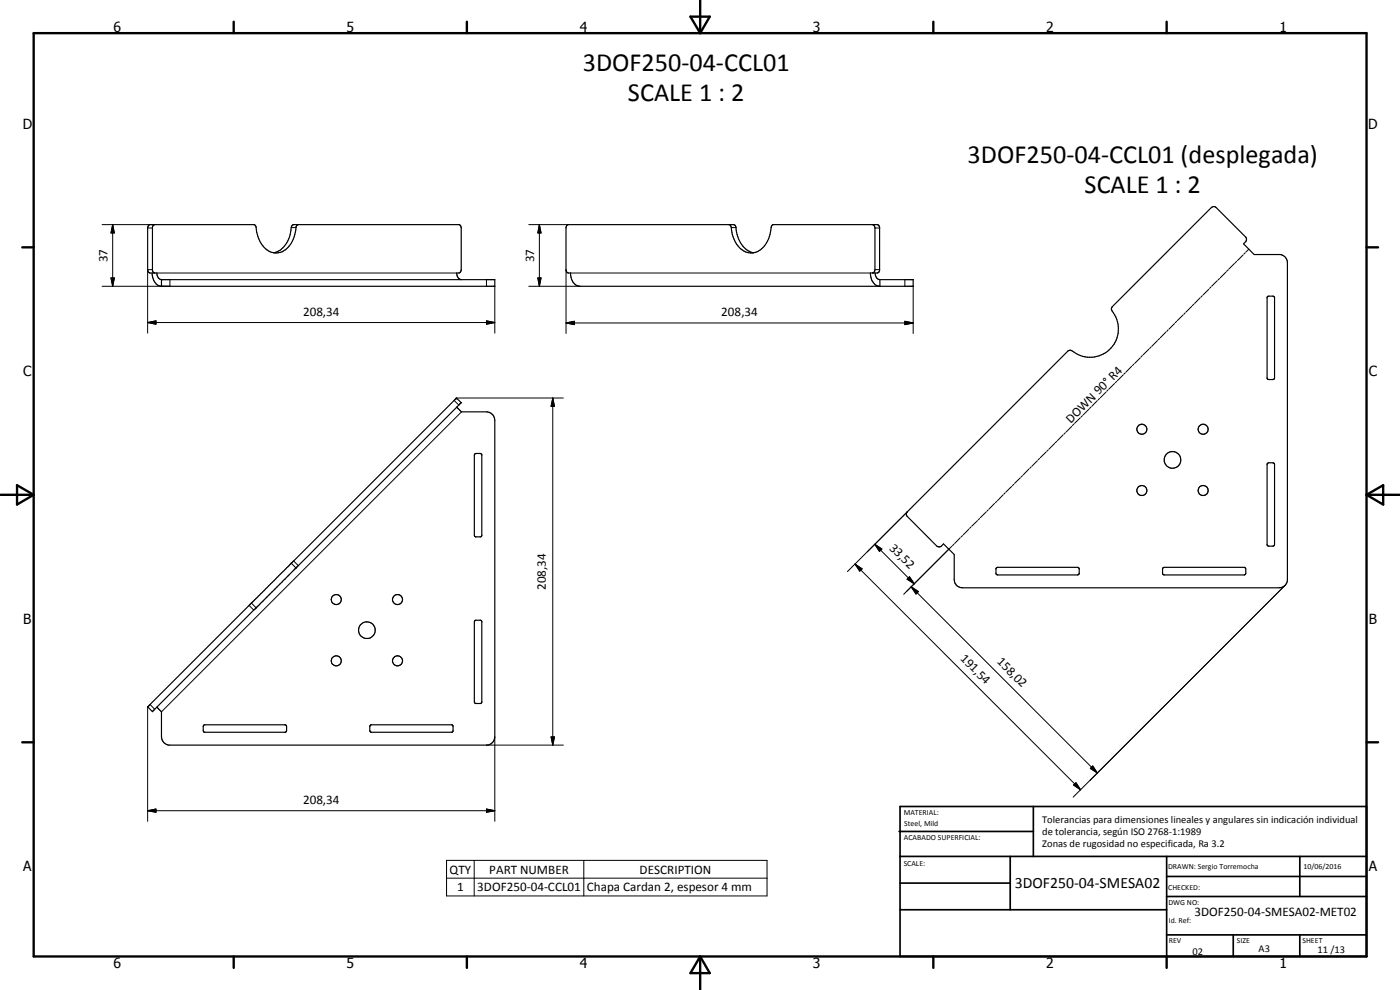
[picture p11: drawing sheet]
<svg xmlns="http://www.w3.org/2000/svg" width="420mm" height="297mm" viewBox="0 0 420 297" stroke-linecap="round" stroke-linejoin="round" font-family="sans-serif">
<g fill="none" stroke="#000" stroke-width=".35">
<path d="M46.4 67.4l-.4 .2-.2 .6v13l.2 .5 .4 .2M82.2 75.9a7.5 7.5 0 0 0 5.1-6.9l.2-1.1 .6-.5h49.8l.3 .4 .2 .6v12.5l-.3 .8-1 .2 .5 1.5 .9 .5M89.5 67.4l-.6 .5a8.7 8.7 0 0 1-4.8 7.8 5.5 5.5 0 0 1-6.4-4l-.7-2-.1-1.6-.2-.5-.6-.2-31.4 .1-.4 .9v12.5l.2 .6 .4 .4h2.2a1.75 1.75 0 0 0 1.4 2M218.8 67.4l.6 .5a8.7 8.7 0 0 0 4.8 7.8 5.7 5.7 0 0 0 6.5-4l.8-3.6 .1-.5 .5-.2 31.5 .1 .4 .7v13l-.6 .7h-2.2a3.5 3.5 0 0 0 2.9 4v-2M226.1 75.9a7.9 7.9 0 0 1-5.3-7.8l-.6-.7-49.9 .1-.4 .7v13l.4 .6 .9 .1a3.5 3.5 0 0 0 2.9 4h100v-2h-10M261.9 67.4l.5 .4 .2 .6v12.5l-.2 .6-.5 .4M45.7 81.9a3.6 3.6 0 0 0 2.8 4M48.5 83.9h100v2h-100M48.5 83.9v2M262.6 81.9a1.74 1.74 0 0 0 1.5 2M333.8 92l30.1-30h.7l.4 .3 8.8 8.8 .2 1.1-.8 1 3.2 3.2h7.8a2.54 2.54 0 0 1 2.2 2.1v95.7a2.49 2.49 0 0 1-2.5 2.2h-95a2.44 2.44 0 0 1-2.5-2.5v-7.5l-3.2-3.2-1 .8-1.1-.2-9-9-.1-.5 .1-.6 48.4-48.3 .9-.3a8.6 8.6 0 0 0 11.8-.4 8.6 8.6 0 0 0 .4-11.8zM380.4 88.9h1.6l.5 .5v24l-.5 .5h-1.2l-.5-.4v-24.3z"/>
<path d="M137.1 122.2h.1M137.1 122.2l1.4 1.4h7.5a2.55 2.55 0 0 1 2.5 2.5v95a2.58 2.58 0 0 1-2.2 2.5h-95.7a2.58 2.58 0 0 1-2.1-2.5v-7.5l-1.4-1.4M142.4 136.3l.5-.2h1.2l.5 .3v24.3l-.3 .4h-1.6l-.3-.5zM380.4 139.1l.4-.2h1.2l.5 .5v24l-.5 .5h-1.2l-.5-.4zM299 170.4l.4-.2h24l.5 .4v1.5l-.5 .4h-24l-.5-.4zM349 170.4l.4-.2h24l.5 .5v1.3l-.5 .5h-24l-.5-.4zM76.9 182.4h.1M76.9 182.4l-31.1 31.1-1.5-1.4M76.9 182.4l61.5-61.6-1.4-1.4-92.6 92.7M142.4 186.3l.3-.2h1.6l.3 .3v24.3l-.3 .4h-1.6l-.3-.5zM44.3 212.1h.1M61.1 217.7l.2-.2h24.3l.4 .5v1.2l-.4 .5h-24.3l-.3-.5z"/>
<path d="M111.1 217.7l.2-.2h24.4l.3 .3v1.6l-.3 .3h-24.4l-.3-.5z"/>
<circle cx="342.7" cy="128.8" r="1.51"/>
<circle cx="351.9" cy="138" r="2.5"/>
<circle cx="361.1" cy="128.8" r="1.51"/>
<circle cx="342.7" cy="147.2" r="1.51"/>
<circle cx="361.1" cy="147.2" r="1.49"/>
<circle cx="100.9" cy="179.9" r="1.49"/>
<circle cx="119.3" cy="179.9" r="1.51"/>
<circle cx="100.9" cy="198.3" r="1.51"/>
<circle cx="110.1" cy="189.1" r="2.52"/>
<circle cx="119.3" cy="198.3" r="1.51"/>
</g>
<g fill="none" stroke="#000" stroke-width=".3">
<path d="M30.6 67.4h15.8M33.8 67.4l.5 2.5h-1zM33.8 67.4v18.5M44.3 68.4h1.5M87.4 68.3h1.4M158.7 67.4h11.9M161.9 67.4l.5 2.5h-1zM161.9 67.4v18.5M219.5 68.3h1.4M262.6 68.4h1.4M370.5 79l-1.7 1.8M371.1 78.4l-.4 .5"/>
<path d="M373.1 76.5l-1.7 1.7M373.7 75.9l-.4 .3M374.8 74.8l-.9 .8M33.3 83.4h1l-.5 2.5zM44.3 96.8l2.5-.5v1zM44.3 96.8h104.2M45.8 80.9h-1.5v19M47.1 81.9h90M51 83.9v2h-20.4M146 96.3l2.5 .5-2.5 .5zM146 83.9v2M148.5 85.9v14"/>
<path d="M158.7 85.9h15.4M161.4 83.4h1l-.5 2.5zM169.9 96.9l2.5-.5v1zM169.9 96.9h104.2M169.9 80.9v19.2M171.2 81.9h90M262.6 80.9h1.4M271.6 96.4l2.5 .5-2.5 .5zM271.6 83.9v2M274.1 85.9v14.2M349.9 99.6l-1.7 1.7M350.6 99l-.4 .4"/>
<path d="M352.5 97.1l-1.7 1.7M353.1 96.4l-.4 .4M355.1 94.5l-1.8 1.7M355.7 93.9l-.4 .4M357.7 91.9l-1.8 1.7M358.3 91.3l-.5 .4M360.2 89.3l-1.7 1.8M360.8 88.7l-.4 .5M362.8 86.8l-1.7 1.7M363.4 86.1l-.4 .4M365.3 84.2l-1.7 1.7M366 83.6l-.4 .4"/>
<path d="M367.9 81.6l-1.7 1.8M368.6 81l-.5 .4M137 119.4h32.1M165.9 119.4l.5 2.5h-1zM165.9 119.4v104.2M330 119.5l-.4 .5M331.9 117.6l-1.7 1.7M332.6 117l-.5 .4M334.5 115.1l-1.7 1.7M335.1 114.4l-.4 .5M337.1 112.5l-1.7 1.7M337.7 111.8l-.4 .5"/>
<path d="M339.6 109.9l-1.7 1.7M340.3 109.3l-.4 .4M342.2 107.4l-1.7 1.7M342.8 106.7l-.4 .4M344.8 104.8l-1.7 1.7M345.4 104.1l-.4 .5M347.4 102.2l-1.8 1.7M348 101.6l-.5 .4M136.3 120.1l1.4 1.4M138.5 123.6l-90 90M311.4 138.2l-1.7 1.7M312 137.5l-.4 .5"/>
<path d="M313.9 135.6l-1.7 1.7M314.6 135l-.5 .4M316.5 133.1l-1.7 1.7M317.1 132.4l-.4 .4M319.1 130.5l-1.7 1.7M319.7 129.8l-.4 .5M321.6 127.9l-1.7 1.7M322.3 127.3l-.5 .4M324.2 125.3l-1.7 1.7M324.9 124.7l-.5 .4M326.8 122.8l-1.7 1.7M327.4 122.1l-.4 .5"/>
<path d="M329.3 120.2l-1.7 1.7M272.3 153.5l-18 18M290.8 158.7l-1.7 1.8M291.4 158.1l-.4 .4M293.4 156.2l-1.8 1.7M294 155.6l-.4 .4M295.9 153.6l-1.7 1.7M296.6 153l-.4 .4M298.5 151l-1.7 1.8M299.2 150.4l-.5 .4M301.1 148.5l-1.7 1.7M301.7 147.8l-.4 .5"/>
<path d="M303.6 145.9l-1.7 1.7M304.3 145.3l-.4 .4M306.2 143.3l-1.7 1.7M306.9 142.7l-.5 .4M308.8 140.8l-1.7 1.7M309.4 140.1l-.4 .4M87.4 169l1.4 1.4M88.1 168.3l1.4 1.4M256.6 169.2l2.1 1.5-.7 .7zM256.6 169.2l67.7 67.8M262.5 163.3l2.2 1.4-.8 .7zM262.5 163.3l11.9 11.9"/>
<path d="M272.2 173.8l.8-.7 1.4 2.1zM273 173.1l1.4 2.1-2.2-1.4zM273.5 176.1l2.1 1.4-.7 .7zM273.5 176.1l55.8 55.8M285.7 163.9l-14.5 14.4M286.3 163.3l-.4 .4M288.2 161.3l-1.7 1.8M288.9 160.7l-.5 .4M385.6 175.6l-63.5 63.6M74.7 181.7l1.4 1.3M75.5 181l1.4 1.4M44.3 212.1v34.3"/>
<path d="M45 211.4l1.4 1.4M146 223.6h23.1M148.5 221.1v25.3M165.4 221.1h1l-.5 2.5zM322.2 235.5l.7-.6 1.4 2.1zM327.2 230.5l.7-.7 1.4 2.1zM327.9 229.8l1.4 2.1-2.1-1.4zM44.3 243.2l2.5-.5v1zM44.3 243.2h104.2M134 258.1h96.2v10.7h-96.2zM142.3 258.1v10.7M146 242.7l2.5 .5-2.5 .5z"/>
<path d="M175.2 258.1v10.7M134 263.5h96.2"/>
</g>
<circle cx="137" cy="119.4" r=".18" fill="#000"/>
<g fill="none" stroke="#000" stroke-width=".71">
<path d="M10.1 9.9h400v277.1h-400zM70.1 6.5v3.4M140.1 6.5v3.4M207.2 5h5.8l-2.9 4.9zM210.1 0v9.9M280.1 6.5v3.4M350.1 6.5v3.4M6.7 74.2h3.4M410.1 74.2h3.5M.1 148.5h10M5.1 145.6l5 2.9-5 2.9zM410.1 148.5h10"/>
<path d="M410.1 148.5l5-2.9v5.8zM6.7 222.7h3.4M410.1 222.7h3.5M70.1 287v3.4M140.1 287v3.4M210.1 287v10M210.1 287l2.9 5h-5.8zM280.1 287v3.4M350.1 287v3.4"/>
</g>
<g fill="none" stroke="#000" stroke-width=".51">
<path d="M269.8 249.5h40.3M270.1 242h140v45h-140zM270.1 257h140M303.2 257v16M310.1 242v15M350.1 257v30M390.1 257v12M270.1 265h33.1M270.1 273h80M350.1 269h60M350.1 263h60M350.1 280.5h60"/>
<path d="M370.1 280.5v6.5M390.1 280.5v6.5"/>
</g>
<g fill="#000">
<path d="M33.8 67.4l.5 2.5h-1zM161.9 67.4l.5 2.5h-1zM33.3 83.4h1l-.5 2.5zM44.3 96.8l2.5-.5v1zM146 96.3l2.5 .5-2.5 .5zM161.4 83.4h1l-.5 2.5zM169.9 96.9l2.5-.5v1zM271.6 96.4l2.5 .5-2.5 .5zM165.9 119.4l.5 2.5h-1zM256.6 169.2l2.1 1.5-.7 .7zM262.5 163.3l2.2 1.4-.8 .7zM273 173.1l1.4 2.1-2.2-1.4z"/>
<path d="M273.5 176.1l2.1 1.4-.7 .7zM165.4 221.1h1l-.5 2.5zM322.2 235.5l.7-.6 1.4 2.1zM327.9 229.8l1.4 2.1-2.1-1.4zM44.3 243.2l2.5-.5v1zM146 242.7l2.5 .5-2.5 .5z"/>
</g>
<g font-size="7.9">
<text x="174.9" y="21.2">3DOF250-04-CCL01</text>
<text x="188.5" y="30.2">SCALE 1 : 2</text>
<text x="290.4" y="48.9">3DOF250-04-CCL01 (desplegada)</text>
<text x="325.5" y="57.9">SCALE 1 : 2</text>
</g>
<text font-size="4.7" x="304.6" y="266.5">3DOF250-04-SMESA02</text>
<g font-size="4.2">
<text x="34" y="9.6">6</text>
<text x="104" y="9.6">5</text>
<text x="174" y="9.6">4</text>
<text x="244" y="9.6">3</text>
<text x="314" y="9.6">2</text>
<text x="384" y="9.6">1</text>
<text x="6.8" y="38.7">D</text>
<text x="410.6" y="38.7">D</text>
<text x="7" y="112.9">C</text>
<text x="410.8" y="112.9">C</text>
<text x="7" y="187.1">B</text>
<text x="410.8" y="187.1">B</text>
<text x="7" y="261.4">A</text>
<text x="410.8" y="261.4">A</text>
<text x="34" y="290.4">6</text>
<text x="104" y="290.4">5</text>
<text x="174" y="290.4">4</text>
<text x="244" y="290.4">3</text>
<text x="314" y="290.4">2</text>
<text x="384" y="290.4">1</text>
</g>
<g font-size="3.9">
<text x="32.3" y="78.7" transform="rotate(-90 32.3 78.7)">37</text>
<text x="160.3" y="78.7" transform="rotate(-90 160.3 78.7)">37</text>
<text x="91" y="94.7">208,34</text>
<text x="216.5" y="94.8">208,34</text>
<text x="321.3" y="127.1" transform="rotate(-45 321.3 127.1)">DOWN 90° R4</text>
<text x="266.8" y="164.6" transform="rotate(45 266.8 164.6)">33,52</text>
<text x="163.9" y="177" transform="rotate(-90 163.9 177)">208,34</text>
<text x="288.1" y="197.8" transform="rotate(45 288.1 197.8)">191,54</text>
<text x="299" y="198.7" transform="rotate(45 299 198.7)">158,02</text>
<text x="91" y="241.2">208,34</text>
<text x="134.9" y="262.1">QTY</text>
<text x="146.8" y="262.1">PART NUMBER</text>
<text x="192" y="262.1">DESCRIPTION</text>
<text x="137.2" y="267.4">1</text>
<text x="143.2" y="267.4">3DOF250-04-CCL01</text>
<text x="176.1" y="267.5">Chapa Cardan 2, espesor 4 mm</text>
<text x="358.5" y="275">3DOF250-04-SMESA02-MET02</text>
</g>
<g font-size="3.1">
<text x="312.7" y="246.8">Tolerancias para dimensiones lineales y angulares sin indicación individual</text>
<text x="312.7" y="250.4">de tolerancia, según ISO 2768-1:1989</text>
<text x="312.7" y="254">Zonas de rugosidad no especificada, Ra 3.2</text>
<text x="357.9" y="286.4">02</text>
<text x="377.7" y="285.6">A3</text>
<text x="395.4" y="285.9">11 /13</text>
</g>
<g font-size="2.4">
<text x="271.2" y="244.4">MATERIAL:</text>
<text x="271.3" y="252">ACABADO SUPERFICIAL:</text>
<text x="271.4" y="247.9">Steel, Mild</text>
<text x="271.2" y="259.7">SCALE:</text>
<text x="350.6" y="260.8">DRAWN: Sergio Torremocha</text>
<text x="391.2" y="260.6">10/06/2016</text>
<text x="350.6" y="267">CHECKED:</text>
<text x="350.6" y="271.4">DWG NO:</text>
<text x="350.8" y="276.9">Id. Ref:</text>
<text x="350.8" y="282.8">REV</text>
<text x="371.2" y="282.9">SIZE</text>
<text x="390.9" y="282.9">SHEET</text>
</g>
</svg>
